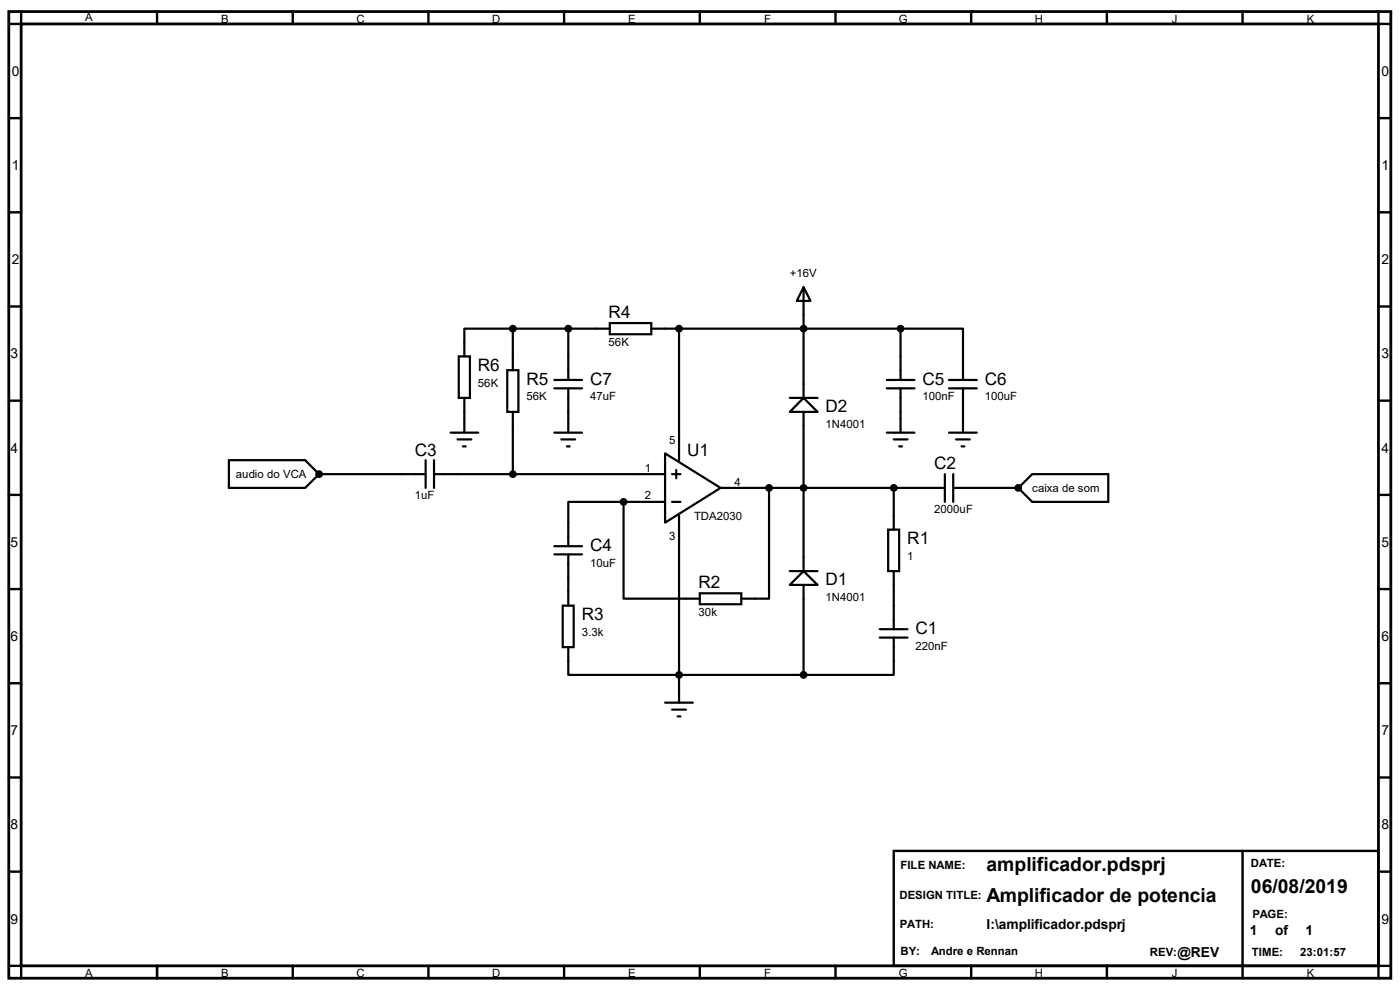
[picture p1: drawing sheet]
<svg xmlns="http://www.w3.org/2000/svg" width="297mm" height="210mm" viewBox="0 0 297 210" stroke-linecap="round" stroke-linejoin="round" font-family="sans-serif">
<path d="M1.9 2.5h293.2v205h-293.2zM4.5 5.1h287.9v199.8h-287.9z" fill="none" stroke="#000" stroke-width=".59"/>
<g fill="none" stroke="#000" stroke-width=".51">
<path d="M4.5 2.5v2.6h-2.6M33.3 2.5v2.6M62.1 2.5v2.6M90.9 2.5v2.6M119.7 2.5v2.6M148.5 2.5v2.6M177.2 2.5v2.6M206 2.5v2.6M234.8 2.5v2.6M263.6 2.5v2.6M292.4 2.5v2.6h2.7M1.9 25.1h2.6"/>
<path d="M292.4 25.1h2.7M1.9 45h2.6M292.4 45h2.7M1.9 65h2.6M292.4 65h2.7M1.9 85h2.6M292.4 85h2.7M1.9 105h2.6M292.4 105h2.7M1.9 125h2.6M292.4 125h2.7M1.9 144.9h2.6"/>
<path d="M292.4 144.9h2.7M1.9 164.9h2.6M292.4 164.9h2.7M1.9 184.9h2.6M189.6 180.5h102.8v24.4h-102.8zM263.6 180.5v27M292.4 184.9h2.7M1.9 204.9h2.6v2.6M33.3 204.9v2.6M62.1 204.9v2.6M90.9 204.9v2.6M119.7 204.9v2.6"/>
<path d="M148.5 204.9v2.6M177.2 204.9v2.6M206 204.9v2.6M234.8 204.9v2.6M295.1 204.9h-2.7v2.6"/>
</g>
<g fill="none" stroke="#000" stroke-width=".47">
<path d="M97.3 75.6h2.4v8.8h-2.4zM107.6 78.5h2.4v8.9h-2.4zM108.8 69.7h-10.3v5.9M108.8 69.7h20.6M108.8 69.7v8.8M120.6 69.7v10.9M129.4 68.5h8.8v2.4h-8.8zM138.2 69.7h52.9M144.1 69.7v27.9M170.5 60.9l1.5 2.9h-3zM170.5 60.9v23.5M191.1 69.7h13.2v10.9"/>
<path d="M191.1 69.7v10.9M48.6 97.6h16.1l3 3-3 2.9h-16.1zM90.3 97.6v5.9M92.1 97.6v5.9M95.6 91.8h5.9M97.1 93.2h2.9M98.2 94.7h.6M98.5 84.4v7.4M108.8 87.4v13.2M117.6 82.4h5.9M117.6 80.6h5.9M117.6 91.8h5.9"/>
<path d="M119.1 93.2h2.9M120.3 94.7h.6M120.6 82.4v9.4M141.1 96.2l11.8 7.3-11.8 7.4zM143.5 99.7v1.8M167.6 84.4h5.8M170.5 84.4l2.9 3h-5.8zM170.5 87.4v33.8M188.1 82.4h5.9M188.1 80.6h5.9M188.1 91.8h5.9M189.6 93.2h2.9"/>
<path d="M190.8 94.7h.5M191.1 82.4v9.4M201.3 82.4h5.9M201.3 80.6h5.9M201.3 91.8h5.9M202.8 93.2h2.9M204 94.7h.6M204.3 82.4v9.4M67.7 100.6h22.6M92.1 100.6h49M117.6 117.6h5.9M117.6 115.9h5.9"/>
<path d="M120.6 117.6v10.9M132.3 106.5v20.5h16.2M132.3 106.5h-11.7v9.4M132.3 106.5h8.8M142.6 106.5h1.8M142.6 100.6h1.8M144.1 109.4v39.7M152.9 103.5h47.5M163.2 103.5v23.5h-5.9M188.4 112.4h2.4v8.8h-2.4zM189.6 103.5v8.9M200.4 100.6v5.9"/>
<path d="M202.2 103.5h13.8M202.2 100.6v5.9M216 103.5l3-2.9h16.1v5.9h-16.1zM119.4 128.5h2.3v8.8h-2.3zM120.6 137.3v5.9h49.9M148.5 125.9h8.8v2.3h-8.8zM167.6 121.2h5.8M170.5 121.2l2.9 2.9h-5.8zM170.5 124.1v19.1M186.6 133.5h5.9M186.6 135.3h5.9M189.6 135.3v7.9h-19.1"/>
<path d="M189.6 121.2v12.3M141.1 149.1h5.9M142.6 150.5h2.9M143.8 152h.6"/>
</g>
<g fill="#000" stroke="#000" stroke-width=".47">
<circle cx="108.8" cy="69.7" r=".59"/>
<circle cx="120.6" cy="69.7" r=".59"/>
<circle cx="144.1" cy="69.7" r=".59"/>
<circle cx="170.5" cy="69.7" r=".59"/>
<circle cx="191.1" cy="69.7" r=".59"/>
<circle cx="67.7" cy="100.6" r=".59"/>
<circle cx="108.8" cy="100.6" r=".59"/>
<circle cx="132.3" cy="106.5" r=".59"/>
<circle cx="163.2" cy="103.5" r=".59"/>
<circle cx="170.5" cy="103.5" r=".59"/>
<circle cx="189.6" cy="103.5" r=".59"/>
<circle cx="216" cy="103.5" r=".59"/>
<circle cx="144.1" cy="143.2" r=".59"/>
<circle cx="170.5" cy="143.2" r=".59"/>
</g>
<g font-size="4.1">
<text x="209.3" y="184.7">amplificador.pdsprj</text>
<text x="209.3" y="191.4">Amplificador de potencia</text>
<text x="265.4" y="189.4">06/08/2019</text>
</g>
<g font-size="3.6">
<text x="129.1" y="67.6">R4</text>
<text x="101.4" y="78.7">R6</text>
<text x="111.7" y="81.6">R5</text>
<text x="125.2" y="81.6">C7</text>
<text x="195.7" y="81.6">C5</text>
<text x="208.9" y="81.6">C6</text>
<text x="175.1" y="87.5">D2</text>
<text x="88" y="96.6">C3</text>
<text x="145.8" y="96.6">U1</text>
<text x="198.2" y="99.6">C2</text>
<text x="125.2" y="116.9">C4</text>
<text x="192.5" y="115.4">R1</text>
<text x="148.2" y="124.8">R2</text>
<text x="175.1" y="124.2">D1</text>
<text x="123.4" y="131.6">R3</text>
<text x="194.2" y="134.5">C1</text>
</g>
<g font-size="2.9">
<text x="2.5" y="16.1">0</text>
<text x="293.1" y="16.1">0</text>
<text x="2.5" y="36.1">1</text>
<text x="293.1" y="36.1">1</text>
<text x="2.5" y="56">2</text>
<text x="293.1" y="56">2</text>
<text x="2.2" y="76">3</text>
<text x="293.1" y="76">3</text>
<text x="2.2" y="96">4</text>
<text x="293.1" y="96">4</text>
<text x="2.2" y="116">5</text>
<text x="293.1" y="116">5</text>
<text x="2.2" y="136">6</text>
<text x="293.1" y="136">6</text>
<text x="2.2" y="156">7</text>
<text x="293.1" y="156">7</text>
<text x="2.2" y="175.9">8</text>
<text x="293.1" y="175.9">8</text>
<text x="2.2" y="195.9">9</text>
<text x="209.3" y="197.1">I:\amplificador.pdsprj</text>
<text x="293.1" y="195.9">9</text>
<text x="249.8" y="203">@REV</text>
<text x="265.2" y="198.3">1</text>
<text x="270.5" y="198.3">of</text>
<text x="276.9" y="198.3">1</text>
</g>
<g font-size="2.4">
<text x="18.1" y="4.5">A</text>
<text x="46.9" y="4.8">B</text>
<text x="75.6" y="4.8">C</text>
<text x="104.4" y="4.8">D</text>
<text x="133.3" y="4.8">E</text>
<text x="162.1" y="4.8">F</text>
<text x="190.7" y="4.8">G</text>
<text x="219.5" y="4.8">H</text>
<text x="248.6" y="4.8">J</text>
<text x="277.2" y="4.8">K</text>
<text x="167.6" y="58.8">+16V</text>
<text x="129.1" y="73.4">56K</text>
<text x="101.4" y="82">56K</text>
<text x="111.7" y="84.9">56K</text>
<text x="125.2" y="84.9">47uF</text>
<text x="195.7" y="84.9">100nF</text>
<text x="208.9" y="84.9">100uF</text>
<text x="142" y="94.2">5</text>
<text x="175.1" y="90.8">1N4001</text>
<text x="50" y="101.3">audio do VCA</text>
<text x="136.8" y="100.1">1</text>
<text x="88" y="106">1uF</text>
<text x="136.8" y="106">2</text>
<text x="155.8" y="103">4</text>
<text x="219" y="104.3">caixa de som</text>
<text x="147.2" y="110.4">TDA2030</text>
<text x="198.2" y="108.9">2000uF</text>
<text x="142" y="114.6">3</text>
<text x="192.5" y="118.7">1</text>
<text x="125.2" y="120.2">10uF</text>
<text x="148.2" y="130.6">30k</text>
<text x="175.1" y="127.5">1N4001</text>
<text x="123.4" y="134.9">3.3k</text>
<text x="194.2" y="137.8">220nF</text>
<text x="191.1" y="184.4">FILE NAME:</text>
<text x="265.4" y="183.9">DATE:</text>
<text x="190.8" y="190.8">DESIGN TITLE:</text>
<text x="190.9" y="196.9">PATH:</text>
<text x="265.7" y="194.7">PAGE:</text>
<text x="191.1" y="202.6">BY:</text>
<text x="197.5" y="202.6">Andre e Rennan</text>
<text x="244" y="202.8">REV:</text>
<text x="265.6" y="202.8">TIME:</text>
<text x="275.8" y="202.8">23:01:57</text>
<text x="18.1" y="207.2">A</text>
<text x="46.9" y="207.2">B</text>
<text x="75.6" y="207.2">C</text>
<text x="104.4" y="207.2">D</text>
<text x="133.3" y="207.2">E</text>
<text x="162.1" y="207.2">F</text>
<text x="190.7" y="207.2">G</text>
<text x="219.5" y="207.2">H</text>
<text x="248.6" y="207.2">J</text>
<text x="277.2" y="207.2">K</text>
</g>
</svg>
